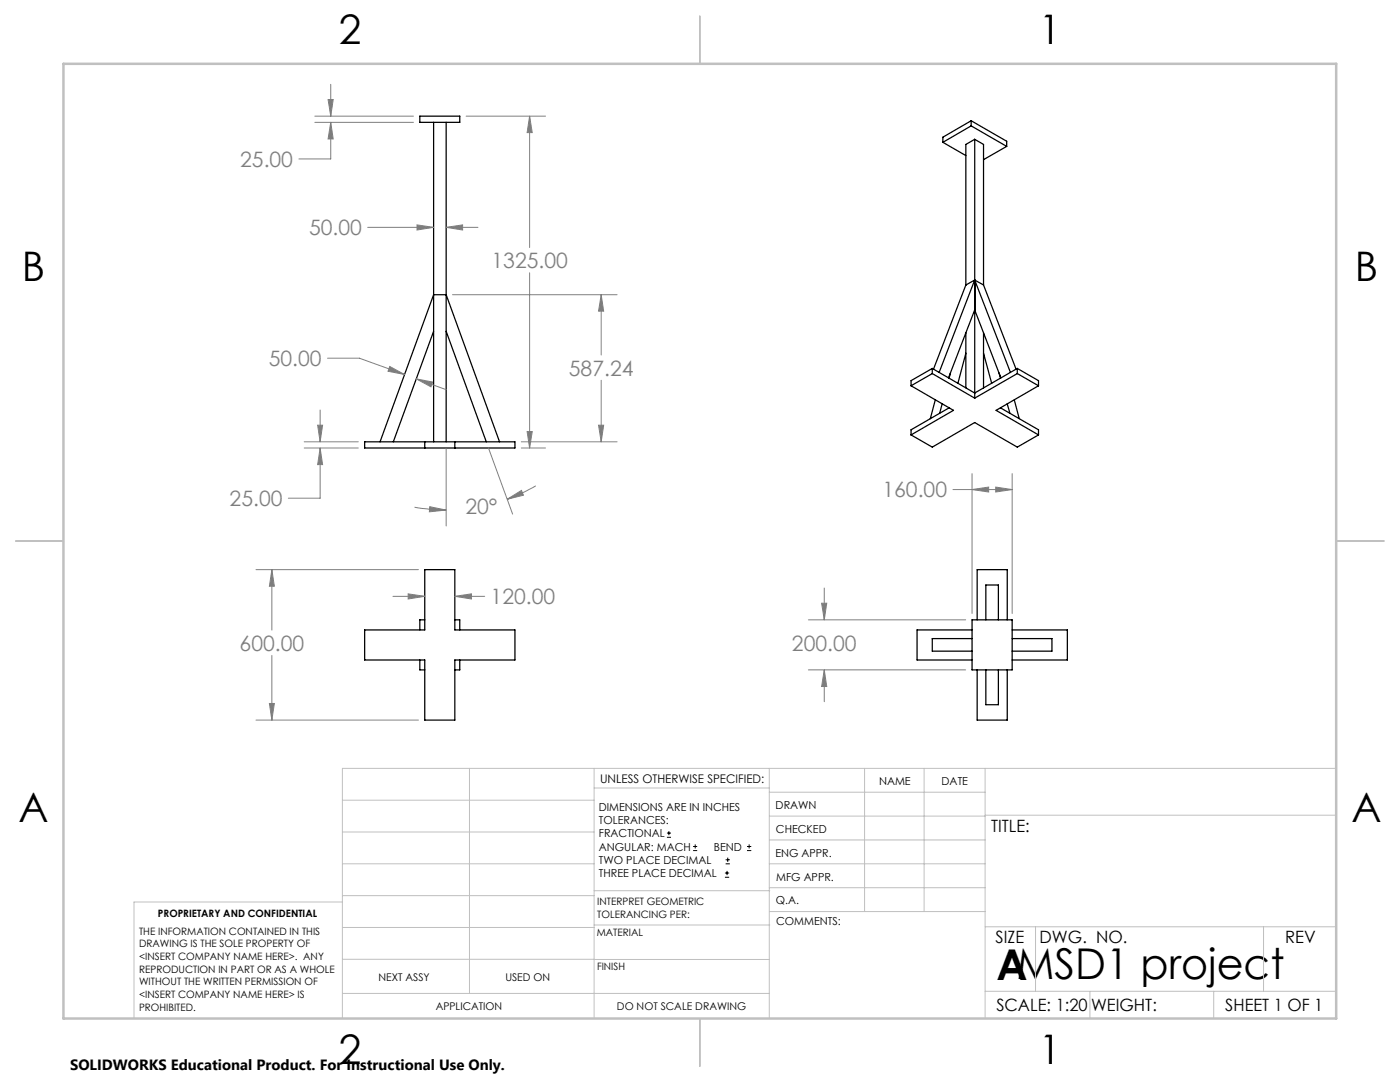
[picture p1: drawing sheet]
<svg xmlns="http://www.w3.org/2000/svg" width="279mm" height="216mm" viewBox="0 0 279 216" stroke-linecap="round" stroke-linejoin="round" font-family="sans-serif">
<g fill="none" stroke="#000" stroke-width=".25">
<path d="M83.8 23.2h8v1.2h-8zM86.5 24.4v63.8M89 24.4v63.8M188.2 28.4l4.6 2.6M193.8 24.1l-5.6 3.3v1M193.8 24.1v1M193.8 25.1l-5.6 3.3M193.8 24.1l7.1 4.1v1M193.8 25.1l7.1 4.1M194.5 27.8v51.6M194.5 27.8l-1.7 1v28.1M194.5 27.8l1.8 1v28.1"/>
<path d="M200.9 29.2l-4.6 2.7M192.8 56.9l-6.5 16.8M194.5 55.9l1.8 1M194.5 55.9l7.1 18.4M194.5 55.9l-7.1 18.4M194.5 55.9l-1.7 1M196.3 56.9l6.5 16.8M86.5 66.1l-8 22.1M89 66.1l8 22.1M181.8 77l8.5 4.9-8.5 4.9M186.1 74.5l-4.3 2.5M186.1 74.5l8.4 4.9"/>
<path d="M186.1 73.5l8.4 4.9 8.5-4.9M186.1 73.5v1M186.1 73.5l-4.3 2.5v1M186.7 79.8l-1 3.7M189.3 75.4l5.2-13.6 5.2 13.6M189.7 74.4l-.3 1.1M192.8 66.4v11M192.8 70.5l-1.6 6M196.3 66.4v11M196.3 70.5l1.6 6M199.4 74.4l.3 1.1M202.4 79.8l1 3.7"/>
<path d="M203 74.5l-8.5 4.9M203 74.5l4.3 2.5M203 73.5v1M203 73.5l4.3 2.5v1M207.3 77l-8.5 4.9 8.5 4.9M72.8 88.2h30v1.2h-30zM75.8 88.2l10.7-29.4h2.5l10.7 29.4M84.8 88.2v1.2M90.8 88.2v1.2M181.8 86.8l4.3 2.4 8.4-4.9 8.5 4.9 4.3-2.4M188 80.6l-.5 1.8M189.4 81.4l-7.6 4.4v1"/>
<path d="M199.7 81.4l7.6 4.4v1M201 80.6l.5 1.8M84.8 113.7h6v12h12v6h-12v12h-6v-12h-12v-6h12zM83.8 131.7v2h1M84.8 123.7h-1v2M90.8 123.7h1v2M91.8 131.7v2h-1M194 125.7h-11v6h11M194 123.7h8v10h-8zM194 127.4h-7.9v2.5h7.9M195 123.7v-10h6v10M195 133.7v10h6v-10"/>
<path d="M196.7 123.7v-7h2.5v7M196.7 133.7v6.9h2.5v-6.9M202 125.7h11v6h-11M202 127.4h7.9v2.5h-7.9"/>
</g>
<g fill="none" stroke="#000" stroke-width=".2">
<path d="M133.1 167.1h.8M133.1 166.2h.8M133.5 165.8v.9M138.3 169.7h.8M138.3 168.9h.8M138.7 168.5v.8M144.7 175h.8M144.7 174.2h.8M144.8 172.4h.9M144.8 171.6h.9M145.1 173.8v.8M145.2 171.1v.9"/>
<path d="M149.1 169.7h.8M149.1 168.9h.8M149.5 168.5v.8"/>
</g>
<g fill="none" stroke="#808080" stroke-width=".2">
<path d="M65.5 19.9h1l-.5 3.3zM66 16.8v6.4M62.8 23.2h19.7M62.8 24.4h19.7M66 24.4l.5 3.3h-1zM66 24.4v7.3h-6.3M93 23.2h15.9M105.7 23.2l.5 3.3h-1zM105.7 23.2v26.2M73.4 45.4h13.1M83.2 44.9l3.3 .5-3.3 .5zM89 45.4l3.3-.5v1z"/>
<path d="M89 45.4h6.4M90.3 58.8h32.9M105.7 54.4v35M120 58.8l.5 3.3h-1zM120 58.8v12M65.4 71.5h6.3l9 3.2M77.8 73.1l2.9 1.6-3.3-.6zM83.1 75.6l3.3 .6-.4 1zM83.1 75.6l5.9 2.2M120 75.9v12.3M60.7 89.4h10.8M60.7 88.2h10.8"/>
<path d="M63.4 84.8h1l-.5 3.4zM63.9 89.4l.5 3.3h-1zM63.9 89.4v10h-6.4M63.9 81.8v6.4M89 89.4v15.6M97.5 89.4l4.8 13.2M101.2 99.6l2.9-1.7 .4 .9zM104 89.4h4.9M104 88.2h19.2M105.2 86.1h1l-.5 3.3zM106.9 96.9l-3.5 1.8-2.2 .9M119.5 84.8h1l-.5 3.4z"/>
<path d="M190.2 97.7h11.8M194 97.7l3.3-.5v1zM194 94.5v27.9M198.7 97.2l3.3 .5-3.3 .5zM202 94.5v27.9M51.1 113.7h32.4M54.3 113.7l.5 3.3h-1zM54.3 113.7v12M78.4 119h6.4M81.5 118.5l3.3 .5-3.3 .5zM82.7 101.2l3.2 .4 3.1 .2M85.8 101.1l3.2 .7-3.3 .3z"/>
<path d="M90.8 119l3.3-.5v1zM90.8 119h5.9M164.5 117.3v6.4M54.3 130.8v12.9M161.3 123.7h31.4M161.3 133.7h31.4M164 120.4h1l-.5 3.3zM164.5 133.7l.5 3.3h-1zM164.5 133.7v6.3M51.1 143.7h32.4M53.8 140.4h1l-.5 3.3z"/>
</g>
<g fill="none" stroke="#c0c0c0" stroke-width=".2">
<path d="M68.3 159.7h50.3M93.7 153.3v44.9M118.6 153.3v49.9M118.6 157.2h34.9M153.5 153.3v49.9M153.5 158.1h43.1M172.5 153.3v28.6M184.4 153.3v28.6M196.6 153.3v49.9M266.7 153.3h-198.4v49.9M68.3 178.7h50.3M68.3 172.4h50.3"/>
<path d="M68.3 166h50.3M68.3 180h-41.6v23.2M118.6 177.7h35M153.5 167.6h43.1M153.5 162.8h43.1M153.5 172.4h43.1M153.5 177.1h43.1M196.6 162.7h70.1M68.3 198.2h85.2M68.3 191.4l85.2 .1M68.3 185.1h50.3M118.6 184.6h35"/>
<path d="M153.6 181.9h43M196.6 197.8h70.1M196.6 184.9h70.1M206.7 184.9v12.9M217.5 197.8v5.4M242.2 197.8v5.4M252.2 184.9v12.9"/>
</g>
<path d="M139.7 3.2v9.5M3.1 107.9h9.6M266.7 107.9h9.5M139.7 203.2v9.6" fill="none" stroke="#c0c0c0" stroke-width=".25"/>
<path d="M12.7 12.7h254v190.5h-254z" fill="none" stroke="#c0c0c0" stroke-width=".5"/>
<path d="M105.7 23.2l.5 3.3h-1zM105.2 86.1h1l-.5 3.3zM83.2 44.9l3.3 .5-3.3 .5zM89 45.4l3.3-.5v1zM65.5 19.9h1l-.5 3.3zM66 24.4l.5 3.3h-1zM85.8 101.1l3.2 .7-3.3 .3zM101.2 99.6l2.9-1.7 .4 .9zM83.1 75.6l3.3 .6-.4 1zM77.8 73.1l2.9 1.6-3.3-.6zM120 58.8l.5 3.3h-1zM119.5 84.8h1l-.5 3.4zM63.4 84.8h1l-.5 3.4zM63.9 89.4l.5 3.3h-1zM81.5 118.5l3.3 .5-3.3 .5zM90.8 119l3.3-.5v1zM53.8 140.4h1l-.5 3.3zM54.3 113.7l.5 3.3h-1zM164 120.4h1l-.5 3.3zM164.5 133.7l.5 3.3h-1zM194 97.7l3.3-.5v1zM198.7 97.2l3.3 .5-3.3 .5z" fill="#808080"/>
<text font-size="8.5" x="198.9" y="195.5">AMSD1 project</text>
<g font-size="8.1">
<text x="67.6" y="8.9">2</text>
<text x="207.3" y="8.9">1</text>
<text x="4.4" y="56.1">B</text>
<text x="270.4" y="56.1">B</text>
<text x="3.7" y="164.1">A</text>
<text x="269.7" y="164.1">A</text>
<text x="67.6" y="212.4">2</text>
<text x="207.3" y="212.4">1</text>
</g>
<g font-size="4.2" fill="#808080">
<text x="47.9" y="33.3">25.00</text>
<text x="61.7" y="47">50.00</text>
<text x="98.1" y="53.5">1325.00</text>
<text x="53.6" y="73">50.00</text>
<text x="113.5" y="74.9">587.24</text>
<text x="45.8" y="101">25.00</text>
<text x="176.1" y="99.3">160.00</text>
<text x="92.9" y="102.6">20°</text>
<text x="97.9" y="120.6">120.00</text>
<text x="47.8" y="129.8">600.00</text>
<text x="158.1" y="129.9">200.00</text>
</g>
<g font-size="3.4">
<text x="197.8" y="166">TITLE:</text>
<text x="198.7" y="188.1">SIZE</text>
<text x="207.5" y="188.1">DWG. NO.</text>
<text x="256.5" y="188.2">REV</text>
<text x="198.8" y="201.7">SCALE: 1:20</text>
<text x="217.7" y="201.8">WEIGHT:</text>
<text x="244.5" y="201.7">SHEET 1 OF 1</text>
</g>
<text font-size="3" x="14" y="213.5">SOLIDWORKS Educational Product. For Instructional Use Only.</text>
<text font-size="2.4" x="119.8" y="156.2">UNLESS OTHERWISE SPECIFIED:</text>
<g font-size="2.2">
<text x="119.5" y="161.8">DIMENSIONS ARE IN INCHES</text>
<text x="154.8" y="161.4">DRAWN</text>
<text x="175.4" y="156.6">NAME</text>
<text x="187.9" y="156.7">DATE</text>
<text x="119.5" y="164.4">TOLERANCES:</text>
<text x="119.5" y="167.1">FRACTIONAL</text>
<text x="154.9" y="166.3">CHECKED</text>
<text x="119.5" y="169.7">ANGULAR: MACH</text>
<text x="119.5" y="172.4">TWO PLACE DECIMAL</text>
<text x="142.5" y="169.7">BEND</text>
<text x="154.8" y="170.9">ENG APPR.</text>
<text x="119.5" y="175">THREE PLACE DECIMAL</text>
<text x="154.9" y="175.7">MFG APPR.</text>
<text x="154.9" y="180.4">Q.A.</text>
<text x="154.9" y="184.6">COMMENTS:</text>
</g>
<g font-size="2.1">
<text x="75.5" y="195.7">NEXT ASSY</text>
<text x="100.9" y="195.7">USED ON</text>
<text x="86.9" y="201.5">APPLICATION</text>
<text x="123.1" y="201.6">DO NOT SCALE DRAWING</text>
</g>
<g font-size="2">
<text x="31.5" y="182.9">PROPRIETARY AND CONFIDENTIAL</text>
<text x="119.2" y="180.6">INTERPRET GEOMETRIC</text>
<text x="119.2" y="183.1">TOLERANCING PER:</text>
<text x="27.8" y="186.5">THE INFORMATION CONTAINED IN THIS</text>
<text x="27.8" y="189">DRAWING IS THE SOLE PROPERTY OF</text>
<text x="27.8" y="191.6">&lt;INSERT COMPANY NAME HERE&gt;. ANY</text>
<text x="119.1" y="186.7">MATERIAL</text>
<text x="27.8" y="194.1">REPRODUCTION IN PART OR AS A WHOLE</text>
<text x="27.8" y="196.6">WITHOUT THE WRITTEN PERMISSION OF</text>
<text x="119.1" y="193.5">FINISH</text>
<text x="27.8" y="199.1">&lt;INSERT COMPANY NAME HERE&gt; IS</text>
<text x="27.8" y="201.7">PROHIBITED.</text>
</g>
</svg>
